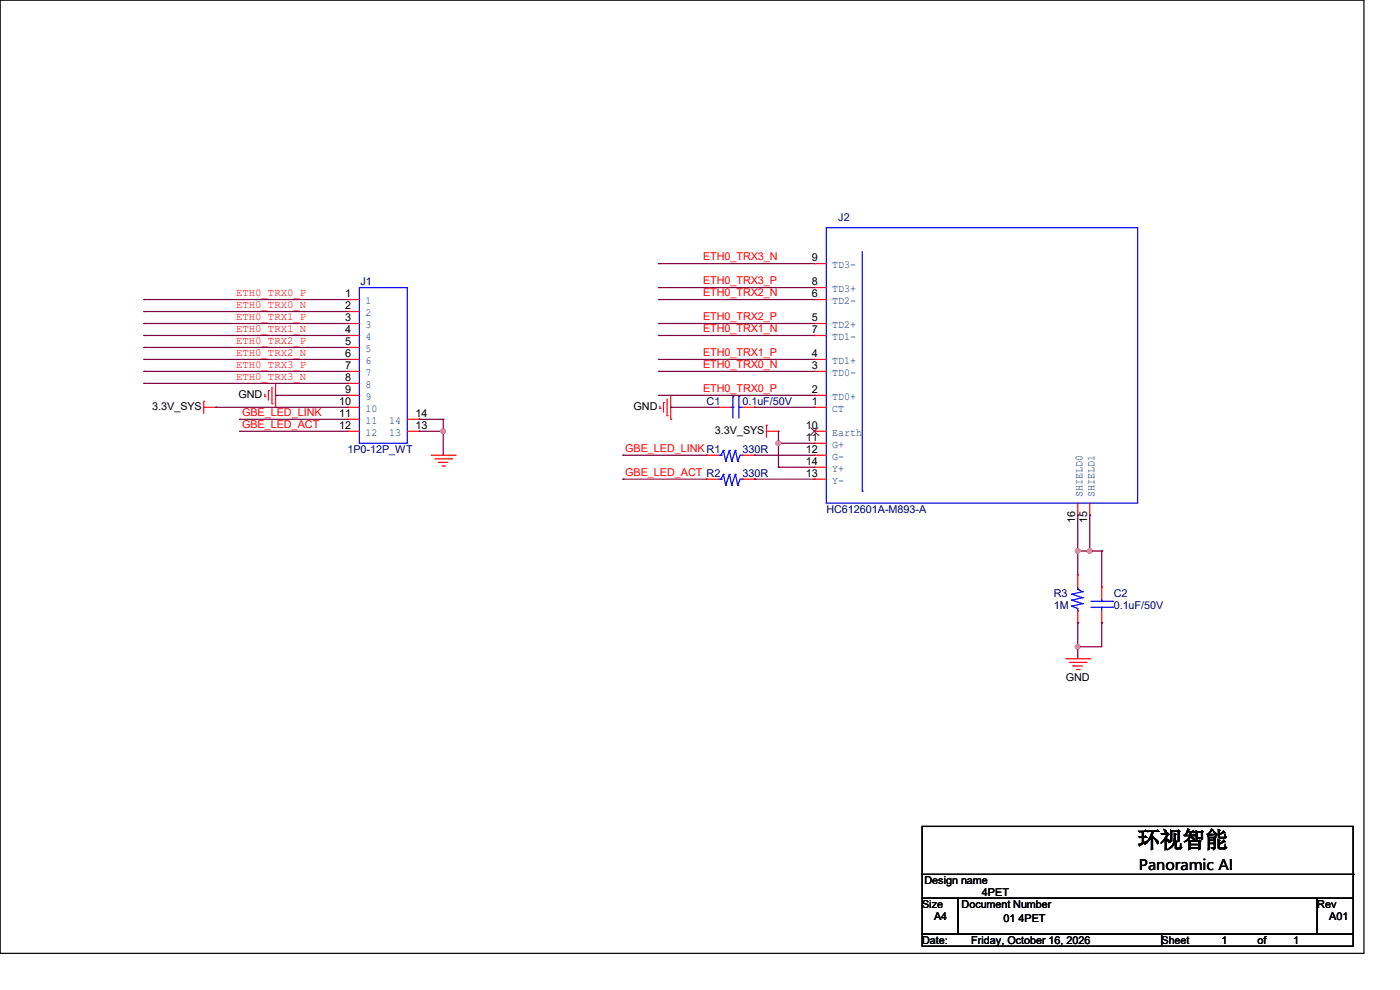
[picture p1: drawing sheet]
<svg xmlns="http://www.w3.org/2000/svg" width="297mm" height="210mm" viewBox="0 0 297 210" stroke-linecap="round" stroke-linejoin="round" font-family="sans-serif">
<path d="M0 0h289.3v202.2h-289.3zM195.6 175.3h91.5v15.2h-91.5zM195.6 190.5h7.6v7.7h-7.6zM195.6 198.2h50.8v2.5h-50.8zM195.6 185.5h91.5M203.2 190.5h76.2v7.7h-76.2zM246.4 198.2h40.7v2.5h-40.7zM279.4 190.5h7.7v7.7h-7.7zM287.1 185.5h.1" fill="none" stroke="#000" stroke-width=".25"/>
<g fill="none" stroke="#f00" stroke-width=".25">
<path d="M172.8 55.9h.1M172.8 55.9h2.5M73.7 63.5h.1M73.7 66.1h.1M73.7 68.6h.1M73.7 71.2h.1M73.7 73.7h.1M73.7 76.2h.1M73.7 78.8h.1M73.7 76.2h2.5M73.7 71.2h2.5M73.7 78.8h2.5"/>
<path d="M73.7 68.6h2.5M73.7 63.5h2.5M73.7 66.1h2.5M73.7 73.7h2.5M172.8 76.2h.1M172.8 71.2h.1M172.8 61h.1M172.8 78.8h.1M172.8 68.6h.1M172.8 63.5h.1M172.8 76.2h2.5M172.8 71.2h2.5"/>
<path d="M172.8 61h2.5M172.8 78.8h2.5M172.8 68.6h2.5M172.8 63.5h2.5M43.2 85.1h.1M43.2 86.4h2.6M43.2 85.1v2.6M45.8 86.4h.1M56.2 84.1h.1M56.2 83.6v.5M56.9 82.8h.1M56.9 82.8v2.1"/>
<path d="M57.7 85.6h.1M57.7 82.1v3.5M58.5 86.4h.1M58.5 81.3v5.1M73.7 81.3h.1M73.7 83.9h.1M73.7 86.4h.1M73.7 88.9h.1M73.7 91.5h.1M73.7 91.5h2.5M73.7 86.4h2.5M73.7 83.9h2.5"/>
<path d="M73.7 81.3h2.5M73.7 88.9h2.5M86.4 91.5h2.5M86.4 88.9h2.5M88.9 91.5h.1M88.9 88.9h.1M91.5 96.6h5.1M92.2 97.3h3.6M93 98.1h.1M93 98.1h2M93.8 98.8h.5M94.3 98.8h.1"/>
<path d="M95.8 97.3h.1M96.6 96.6h.1M140 86.7h.1M140 86.1v.6M140.8 85.4h.1M140.8 85.4v2M141.5 88.2h.1M141.5 84.6v3.6M142.3 88.9h.1M142.3 83.9v5M149.9 96.6h.1M149.9 96.6h2.5"/>
<path d="M152.4 86.4h.1M152.4 86.4h2.6M157.5 86.4h2.6M157.5 96.6h2.6M160.1 96.6h.1M160.1 86.4h.1M162.6 90.2h.1M162.6 91.5h2.5M162.6 90.2v2.6M165.1 91.5h.1M172.8 91.5h.1M172.8 83.9h.1"/>
<path d="M172.8 86.4h.1M172.8 99.1h.1M172.8 96.6h.1M172.8 94h.1M172.8 91.5h2.5M172.8 86.4h2.5M172.8 96.6h2.5M172.8 83.9h2.5M172.8 99.1h2.5M172.8 94h2.5M149.9 101.6h.1M149.9 101.6h2.5"/>
<path d="M157.5 101.6h2.6M160.1 101.6h.1M172.8 101.6h.1M172.8 101.6h2.5M228.6 109.3h.1M228.6 106.7v2.6M231.2 109.3h.1M231.2 106.7v2.6M226.1 139.7h5.1M228.6 122h.1M228.6 132.1h.1M228.6 122v2.5"/>
<path d="M228.6 129.6v2.5M231.2 139.7h.1M233.7 124.5h.1M233.7 132.1h.1M233.7 124.5v2.5M233.7 129.6v2.5M226.9 140.5h3.5M227.6 141.3h.1M227.6 141.3h2.1M228.4 142h.5M228.9 142h.1M230.4 140.5h.1"/>
</g>
<g fill="none" stroke="#00f" stroke-width=".25">
<path d="M175.3 48.3h66v58.4h-66zM182.9 53.4v50.8M76.2 61h10.2v33h-10.2zM152.4 96.6h.6M153 96.6h.1M153.5 95.5h.1M153.5 95.5l-.5 1.1M153.5 95.5l.5 2.3M154 97.8h.1M154.7 95.5h.1M154.7 95.5l.5 2.3M154.7 95.5l-.7 2.3"/>
<path d="M155 86.4h.5M155.2 97.8h.1M155.5 86.4h.1M155.5 84.1h.1M155.5 84.1v4.6M156 95.5h.1M156 95.5l.5 2.3M156 95.5l-.8 2.3M156.5 97.8h.1M156.8 84.1h.1M156.8 86.4h.1M156.8 86.4h.7"/>
<path d="M156.8 84.1v4.6M157.5 96.6h.1M157.5 96.6h-.5l-.5 1.2M152.4 101.6h.6M153 101.6h.1M153.5 100.6h.1M153.5 100.6l-.5 1M153.5 100.6l.5 2.3M154 102.9h.1M154.7 100.6h.1M154.7 100.6l.5 2.3M154.7 100.6l-.7 2.3"/>
<path d="M155.2 102.9h.1M156 100.6h.1M156 100.6l.5 2.3M156 100.6l-.8 2.3M156.5 102.9h.1M157.5 101.6h.1M157.5 101.6h-.5l-.5 1.3M182.9 104.2h.1M227.4 128.6h.1M227.4 127.3h.1M227.4 126h.1M227.4 128.6l1.2 .5v.5"/>
<path d="M227.4 127.3l2.3 .8M227.4 126l2.3 .8M228.6 125h.1M228.6 129.6h.1M228.6 125l1.1 .5M228.6 124.5v.5M229.7 128.1h.1M229.7 126.8h.1M229.7 125.5h.1M229.7 128.1l-2.3 .5M229.7 126.8l-2.3 .5M229.7 125.5l-2.3 .5"/>
<path d="M231.4 128.8h4.6M231.4 127.6h4.6M233.7 127.6h.1M233.7 128.8h.1M233.7 127v.6M233.7 128.8v.8M236 128.8h.1M236 127.6h.1"/>
</g>
<path d="M172 92.3h.1M172 90.7l1.6 1.6M173.5 90.7l-1.5 1.6M173.6 92.3h.1" fill="none" stroke="#804000" stroke-width=".21"/>
<path d="M228.6 116.9h.1M228.6 116.9h2.6M228.6 116.9v5.1M231.2 116.9h.1M233.7 116.9h.1M233.7 116.9v7.6M228.6 132.1h.1M228.6 132.1v5.1" fill="none" stroke="#800040" stroke-width=".25"/>
<circle cx="228.6" cy="137.2" r=".49" fill="#f0f"/>
<circle cx="228.6" cy="137.2" r=".49" fill="none" stroke="#f0f" stroke-width=".25"/>
<path d="M231.2 109.3h.1M231.2 109.3v7.6M228.6 137.2h.1M233.7 132.1h.1M233.7 132.1v5.1h-5.1" fill="none" stroke="#800040" stroke-width=".25"/>
<circle cx="231.2" cy="116.9" r=".49" fill="#f0f"/>
<circle cx="231.2" cy="116.9" r=".49" fill="none" stroke="#f0f" stroke-width=".25"/>
<path d="M228.6 109.3h.1M228.6 109.3v7.6" fill="none" stroke="#800040" stroke-width=".25"/>
<circle cx="228.6" cy="116.9" r=".49" fill="#f0f"/>
<circle cx="228.6" cy="116.9" r=".49" fill="none" stroke="#f0f" stroke-width=".25"/>
<g fill="none" stroke="#800040" stroke-width=".25">
<path d="M139.7 55.9h.1M139.7 55.9h33.1M139.7 78.8h.1M139.7 76.2h.1M139.7 71.2h.1M139.7 68.6h.1M139.7 63.5h.1M139.7 61h.1M139.7 78.8h33.1M139.7 76.2h33.1M139.7 71.2h33.1M139.7 68.6h33.1"/>
<path d="M139.7 63.5h33.1M139.7 61h33.1M132.1 96.6h.1M132.1 96.6h17.8M139.7 83.9h.1M139.7 83.9h33.1M142.3 86.4h.1M142.3 86.4h10.1M160.1 96.6h.1M160.1 86.4h.1M160.1 96.6h12.7M160.1 86.4h12.7"/>
<path d="M165.1 99.1h.1M165.1 94h.1M165.1 99.1h7.7M165.1 91.5v2.5M132.1 101.6h.1M132.1 101.6h17.8M160.1 101.6h.1M160.1 101.6h12.7M228.6 137.2h.1M228.6 137.2v2.5"/>
</g>
<circle cx="165.1" cy="94" r=".49" fill="#f0f"/>
<circle cx="165.1" cy="94" r=".49" fill="none" stroke="#f0f" stroke-width=".25"/>
<g fill="none" stroke="#800040" stroke-width=".25">
<path d="M30.5 63.5h.1M30.5 66.1h.1M30.5 68.6h.1M30.5 71.2h.1M30.5 73.7h.1M30.5 76.2h.1M30.5 78.8h.1M30.5 63.5h43.2M30.5 66.1h43.2M30.5 68.6h43.2M30.5 71.2h43.2M30.5 73.7h43.2"/>
<path d="M30.5 76.2h43.2M30.5 78.8h43.2M30.5 81.3h.1M30.5 81.3h43.2M45.8 86.4h.1M45.8 86.4h27.9M58.5 83.9h.1M58.5 83.9h15.2M88.9 88.9h.1M88.9 91.5h.1M88.9 88.9h5.1M94 88.9h.1"/>
<path d="M94 88.9v2.6h-5.1M165.1 94h.1M165.1 99.1h.1M165.1 94h7.7M165.1 94v5.1M231.2 116.9h2.5M233.7 116.9h.1"/>
</g>
<circle cx="94" cy="91.5" r=".49" fill="#f0f"/>
<circle cx="94" cy="91.5" r=".49" fill="none" stroke="#f0f" stroke-width=".25"/>
<path d="M50.8 88.9h.1M50.8 91.5h.1M50.8 88.9h22.9M50.8 91.5h22.9M94 91.5h.1M94 91.5v5.1" fill="none" stroke="#800040" stroke-width=".25"/>
<circle cx="228.6" cy="137.2" r=".49" fill="#f0f"/>
<circle cx="228.6" cy="137.2" r=".49" fill="none" stroke="#f0f" stroke-width=".25"/>
<circle cx="231.2" cy="116.9" r=".49" fill="#f0f"/>
<circle cx="231.2" cy="116.9" r=".49" fill="none" stroke="#f0f" stroke-width=".25"/>
<circle cx="228.6" cy="116.9" r=".49" fill="#f0f"/>
<circle cx="228.6" cy="116.9" r=".49" fill="none" stroke="#f0f" stroke-width=".25"/>
<circle cx="165.1" cy="94" r=".49" fill="#f0f"/>
<circle cx="165.1" cy="94" r=".49" fill="none" stroke="#f0f" stroke-width=".25"/>
<circle cx="94" cy="91.5" r=".49" fill="#f0f"/>
<circle cx="94" cy="91.5" r=".49" fill="none" stroke="#f0f" stroke-width=".25"/>
<text font-size="4.8" x="241.3" y="179.8">环视智能</text>
<text font-size="3" x="241.6" y="184.6">Panoramic AI</text>
<g font-size="2.3" fill="#000080">
<text x="177.8" y="46.8">J2</text>
<text x="76.5" y="60.5">J1</text>
<text x="149.9" y="85.9">C1</text>
<text x="157.5" y="85.9">0.1uF/50V</text>
<text x="73.7" y="96.1">1P0-12P_WT</text>
<text x="157.5" y="96.1">330R</text>
<text x="157.5" y="101.2">330R</text>
<text x="175.3" y="108.8">HC612601A-M893-A</text>
<text x="223.6" y="126.6">R3</text>
<text x="223.6" y="129.1">1M</text>
<text x="236.3" y="126.6">C2</text>
<text x="236.3" y="129.1">0.1uF/50V</text>
</g>
<g font-size="2.3" fill="#f00">
<text x="149.1" y="55.2">ETH0_TRX3_N</text>
<text x="50.1" y="62.8">ETH0_TRX0_P</text>
<text x="50.1" y="65.4">ETH0_TRX0_N</text>
<text x="149.1" y="62.8">ETH0_TRX2_N</text>
<text x="149.1" y="60.3">ETH0_TRX3_P</text>
<text x="50.1" y="67.9">ETH0_TRX1_P</text>
<text x="50.1" y="70.4">ETH0_TRX1_N</text>
<text x="149.1" y="70.4">ETH0_TRX1_N</text>
<text x="149.1" y="67.9">ETH0_TRX2_P</text>
<text x="50.1" y="73">ETH0_TRX2_P</text>
<text x="50.1" y="75.5">ETH0_TRX2_N</text>
<text x="149.1" y="75.5">ETH0_TRX1_P</text>
<text x="50.1" y="78.1">ETH0_TRX3_P</text>
<text x="50.1" y="80.6">ETH0_TRX3_N</text>
<text x="149.1" y="83.1">ETH0_TRX0_P</text>
<text x="149.1" y="78.1">ETH0_TRX0_N</text>
<text x="51.4" y="88.2">GBE_LED_LINK</text>
<text x="51.4" y="90.8">GBE_LED_ACT</text>
<text x="132.6" y="95.8">GBE_LED_LINKR1</text>
<text x="132.6" y="100.9">GBE_LED_ACT R2</text>
</g>
<g font-size="2.3">
<text x="172.3" y="55.4">9</text>
<text x="73.2" y="63">1</text>
<text x="73.2" y="65.5">2</text>
<text x="172.3" y="60.5">8</text>
<text x="172.3" y="63">6</text>
<text x="73.2" y="68.1">3</text>
<text x="73.2" y="70.6">4</text>
<text x="172.3" y="70.6">7</text>
<text x="172.3" y="68.1">5</text>
<text x="73.2" y="73.2">5</text>
<text x="73.2" y="75.7">6</text>
<text x="172.3" y="75.7">4</text>
<text x="73.2" y="78.2">7</text>
<text x="73.2" y="80.8">8</text>
<text x="73.2" y="83.3">9</text>
<text x="172.3" y="83.3">2</text>
<text x="172.3" y="78.2">3</text>
<text x="32.3" y="87">3.3V_SYS</text>
<text x="50.6" y="84.4">GND</text>
<text x="71.9" y="85.9">10</text>
<text x="71.9" y="88.4">11</text>
<text x="88.2" y="88.4">14</text>
<text x="134.4" y="87">GND</text>
<text x="172.3" y="85.9">1</text>
<text x="71.9" y="90.9">12</text>
<text x="88.2" y="90.9">13</text>
<text x="151.7" y="92">3.3V_SYS</text>
<text x="171" y="90.9">10</text>
<text x="171" y="93.5">11</text>
<text x="171" y="101.1">13</text>
<text x="171" y="98.6">14</text>
<text x="171" y="96">12</text>
<text x="228.1" y="111" transform="rotate(-90 228.1 111)">16</text>
<text x="230.6" y="111" transform="rotate(-90 230.6 111)">15</text>
<text x="226.1" y="144.4">GND</text>
<text x="196.1" y="187.5">Design name</text>
<text x="208.3" y="190.1">4PET</text>
<text x="195.6" y="192.6">Size</text>
<text x="198.2" y="195.2">A4</text>
<text x="204" y="192.6">Document Number</text>
<text x="212.9" y="195.7">01</text>
<text x="216.1" y="195.7">4PET</text>
<text x="279.4" y="192.6">Rev</text>
<text x="282" y="195.2">A01</text>
<text x="195.6" y="200.2">Date:</text>
<text x="206" y="200.2">Friday, October 16, 2026</text>
<text x="246.4" y="200.2">Sheet</text>
<text x="259.1" y="200.2">1</text>
<text x="266.7" y="200.2">of</text>
<text x="274.4" y="200.2">1</text>
</g>
<g font-size="2.3" fill="#004080">
<text x="176.6" y="56.9">TD3-</text>
<text x="77.5" y="64.5">1</text>
<text x="176.6" y="61.9">TD3+</text>
<text x="176.6" y="64.5">TD2-</text>
<text x="77.5" y="67">2</text>
<text x="77.5" y="69.6">3</text>
<text x="176.6" y="69.6">TD2+</text>
<text x="77.5" y="72.1">4</text>
<text x="77.5" y="74.6">5</text>
<text x="77.5" y="77.2">6</text>
<text x="176.6" y="77.2">TD1+</text>
<text x="176.6" y="72.1">TD1-</text>
<text x="77.5" y="79.7">7</text>
<text x="77.5" y="82.3">8</text>
<text x="176.6" y="79.7">TD0-</text>
<text x="77.5" y="84.8">9</text>
<text x="77.5" y="87.3">10</text>
<text x="77.5" y="89.9">11</text>
<text x="82.6" y="89.9">14</text>
<text x="176.6" y="84.8">TD0+</text>
<text x="176.6" y="87.3">CT</text>
<text x="77.5" y="92.4">12</text>
<text x="82.6" y="92.4">13</text>
<text x="176.6" y="92.4">Earth</text>
<text x="176.6" y="95">G+</text>
<text x="176.6" y="100">Y+</text>
<text x="176.6" y="97.5">G-</text>
<text x="176.6" y="102.6">Y-</text>
<text x="229.6" y="105.5" transform="rotate(-90 229.6 105.5)">SHIELD0</text>
<text x="232.2" y="105.5" transform="rotate(-90 232.2 105.5)">SHIELD1</text>
</g>
</svg>
